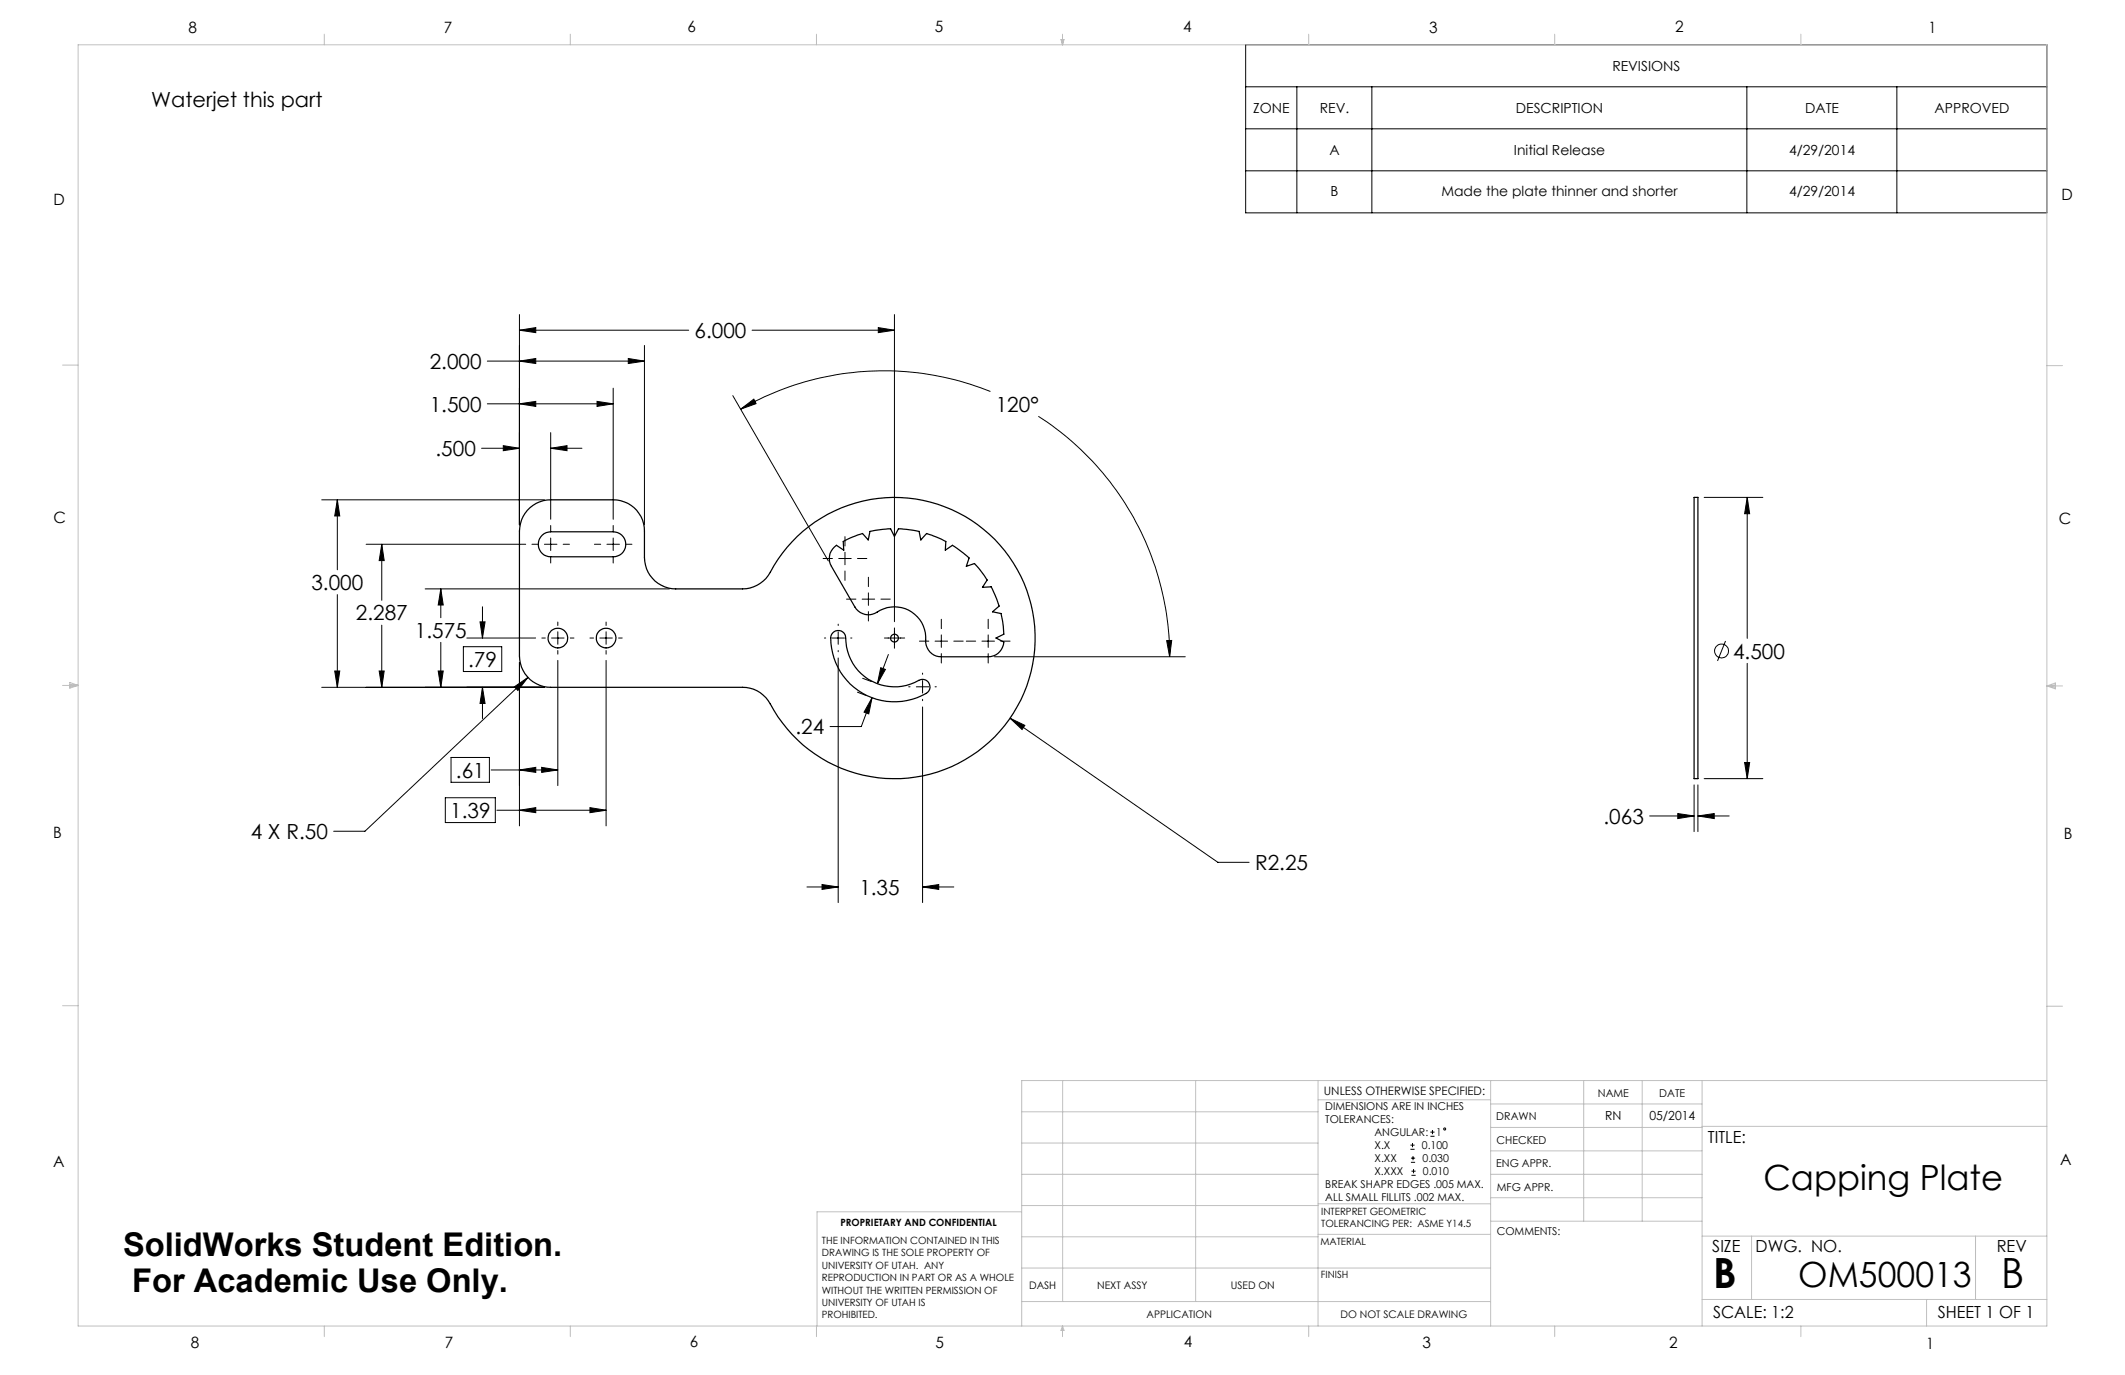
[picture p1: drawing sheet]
<svg xmlns="http://www.w3.org/2000/svg" width="432mm" height="279mm" viewBox="0 0 432 279" stroke-linecap="round" stroke-linejoin="round" font-family="sans-serif">
<g fill="none" stroke="#000" stroke-width=".2">
<path d="M253.1 9.1h162.8v34.2h-162.8zM253.1 17.6h162.8M263.5 17.6v25.7M278.8 17.6v25.7M355 17.6v25.7M385.4 17.6v25.7M253.1 34.7h162.8M253.1 26.2h162.8M99 73.4h32M105.6 73.4l3.3-.6v1.1zM105.6 67.1l3.3-.5v1zM105.6 63.9v42.7"/>
<path d="M105.6 67.1h34.3M124.6 78.9v26.6M127.7 72.8l3.3 .6-3.3 .5zM131 70.2v36.4M152.8 67.1h29M178.5 66.6l3.3 .5-3.3 .5zM181.8 63.9v62.4M201.3 79.6a58.1 58.1 0 0 0-50.8 3.5M97.9 91.1h7.7M99 82.1h25.6M102.3 90.6l3.3 .5-3.3 .5zM105.6 82.1l3.3-.5v1z"/>
<path d="M111.9 91.1l3.3-.5v1zM111.9 87.9v17.6M111.9 91.1h6.4M121.3 81.6l3.3 .5-3.3 .5zM148.9 80.4l19.4 33.6M150.5 83.1l2.7-2 .4 .9zM211 84.6a57.9 57.9 0 0 1 26.7 48.9M65.4 101.6h45.2M68.5 101.6l.5 3.2h-1zM68.5 101.6v14.2M74.4 110.6h32.4M77.6 110.6l.5 3.3h-1.1z"/>
<path d="M77.6 110.6v11.4M86.4 119.7h49.6M89.6 119.7l.5 3.2h-1.1zM89.6 119.7v5.8M108.1 110.6h1.3M110.6 110.6h2.6M111.9 106.8v1.3M111.9 109.3v2.6M111.9 113.1v1.3M114.4 110.6h1.3M120.8 110.6h1.3M123.3 110.6h2.6"/>
<path d="M124.6 106.8v1.3M124.6 109.3v2.6M124.6 113.1v1.3M127.1 110.6h1.3M167.3 113.5h1.9M170.4 113.5h2.6M171.7 109v1.9M171.7 112.2v2.6M171.7 116v1.9M174.2 113.5h1.9M176.5 117.3v1.9M346.3 101.1h11.9"/>
<path d="M355 101.1l.5 3.3h-1zM355 101.1v28.6M65.4 139.7h45.2M68 136.3h1l-.5 3.4zM68.5 120.8v18.9M77 136.3h1.1l-.5 3.4zM77.6 127v12.7M89 136.3h1.1l-.5 3.4zM89.6 130.5v9.2M94.2 131.4h7.8v5.1h-7.8zM94.9 129.6h13.9M97.5 126.4h1.1l-.6 3.2z"/>
<path d="M98 139.7l.6 3.2h-1.1zM98 123.3v6.3M98 139.7v6.3M104.5 139.6l2.8-1.9-2.1 2.6zM105.6 134.6v33.2M107.3 137.7l-33.1 31.2h-6.4M110.1 129.6h.7M112.1 129.6h2.5M113.3 134.2v25.4M113.3 126.4v.7M113.3 128.4v2.5M113.3 132.2v.7"/>
<path d="M115.9 129.6h.7M119.9 129.6h.7M121.9 129.6h2.5M123.2 134.2v33.6M123.2 126.4v.7M123.2 128.4v2.5M123.2 132.2v.7M125.7 129.6h.7M167.5 129.6h.3M169.1 129.6h2.5M170.3 133.7v49.7M170.3 126.8v.3"/>
<path d="M170.3 128.4v2.5M170.3 132.2v.2M172 121.7h1.9M172.9 129.6h.2M175.2 121.7h2.5M175.3 137.8l1.8 .7M176.5 120.5v2.5M176.5 124.3v1.9M179 135.7l.9 .3-1.6 2.9zM179 121.7h1.9M179.7 129.6h4.1M180.5 133l-2.2 5.9"/>
<path d="M181.8 127.6v4.1M184.6 139.6h.3M186.2 139.6h2.5M186.8 130.3h1.9M187.5 136.8v.2M187.5 138.3v2.5M190 139.6h.3M190 130.3h2.5M191.3 125.8v1.9M191.3 129v2.6M191.3 132.8v1.9M193.8 130.3h1.9"/>
<path d="M196.4 130.3h1.9M199.5 130.3h2.6M200.8 125.8v1.9M200.8 129v2.6M200.8 132.8v1.9M202.1 133.5h38.7M203.3 130.3h1.9M237.1 130.2l1-.1-.4 3.4zM350.6 130.2l-1.6 4.1M355 134.8v23.4M91.7 153.9h7.7v5.1h-7.7zM99.8 156.5h13.5"/>
<path d="M105.6 156.5l3.3-.6v1.1zM110.1 155.9l3.2 .6-3.2 .5zM174.2 140.7l1.8 .6M177.2 141.8l-.7 3.3-.9-.4zM177.2 141.8l-2.2 5.8h-6.3M187.5 142.1v.3M187.5 143.7v39.7M205.2 145.9l3 1.5-.5 .8zM205.2 145.9l42.3 29.3h6.3M344.2 159.5v9.5M345 159.5v9.5M346.3 158.2h11.9"/>
<path d="M354.5 154.9h1l-.5 3.3zM90.5 162.1h10.1v5h-10.1zM101 164.6h22.2M105.6 164.6l3.3-.5v1zM119.9 164.1l3.3 .5-3.3 .5zM167 179.7l3.3 .5-3.3 .5zM335.2 165.8h9M340.9 165.3l3.3 .5-3.3 .5zM345 165.8l3.3-.5v1zM345 165.8h6.4M164 180.2h6.3M187.5 180.2l3.2-.5v1z"/>
<path d="M187.5 180.2h6.3M286.6 233.5h.8M286.6 232.7h.8M286.7 236.2h.8M286.7 235.3h.8M286.8 238.8h.9M286.8 238h.9M287 232.3v.8M287.1 234.9v.9M287.2 237.6v.8M290.7 230.9h.8M290.7 230h.8"/>
<path d="M291.1 229.6v.9"/>
<circle cx="349.8" cy="132.3" r="1.42"/>
<circle cx="293.5" cy="229.4" r=".21"/>
</g>
<g fill="none" stroke="#c0c0c0" stroke-width=".2">
<path d="M15.9 9.1h400v260.4h-400zM65.9 6.9v2.2M115.9 6.9v2.2M165.9 6.9v2.2M215.6 8h.6l-.3 1.1zM215.7 8l.2 1.1M215.9 6.9v2.2M216 8l-.1 1.1M265.9 6.9v2.2M315.9 6.9v2.2M365.9 6.9v2.2M12.7 74.2h3.2"/>
<path d="M415.9 74.3h3.2M12.7 139.3h3.2M14.2 139.1l1.7 .2M14.2 138.7l1.7 .6-1.7 .5zM15.9 139.3l-1.7 .3M415.9 139.4h3.2M415.9 139.4l1.8-.6v1.2zM415.9 139.4l1.8 .3M417.7 139.2l-1.8 .2M12.7 204.4h3.2M215.9 219.6v44.9M243 219.6v44.9"/>
<path d="M267.8 219.6v49.9M302.9 219.6v49.9M321.8 219.6v28.5M333.7 219.6v28.5M345.9 219.6v49.9M415.9 204.5h3.2M415.9 219.6h-208.3v49.9M207.6 238.6h60.2M207.6 232.3h60.2M207.6 225.9h60.2M267.8 223.5h35.1M302.9 233.9h43"/>
<path d="M302.9 229.1h43M302.9 224.3h43M302.9 238.6h43M345.9 228.9h70M207.6 257.7h95.3M207.6 251.3h60.2M207.6 245h60.2M207.6 246.2h-41.6v23.3M267.8 250.8h35.1M267.8 244.6h35.1M302.9 248.1h43M302.9 243.4h43"/>
<path d="M345.9 251.2h70M355.9 251.2v12.9M401.4 251.2v12.9M65.9 269.5v2.1M115.9 269.5v2.1M165.9 269.5v2.1M207.6 264.5h95.3M215.9 269.5v2.1M215.9 269.5l.3 .8h-.6zM265.9 269.5v2.1M315.9 269.5v2.1M345.9 264.1h70"/>
<path d="M365.9 269.5v2.1M391.5 264.1v5.4"/>
</g>
<path d="M104.5 139.6l.7 .7 2.1-2.6zM89 136.3h1.1l-.5 3.4zM89.6 119.7l.5 3.2h-1.1zM68 136.3h1l-.5 3.4zM68.5 101.6l.5 3.2h-1zM98 139.7l.6 3.2h-1.1zM97.5 126.4h1.1l-.6 3.2zM77 136.3h1.1l-.5 3.4zM77.6 110.6l.5 3.3h-1.1zM102.3 90.6l3.3 .5-3.3 .5zM111.9 91.1l3.3-.5v1zM105.6 82.1l3.3-.5v1zM121.3 81.6l3.3 .5-3.3 .5zM105.6 73.4l3.3-.6v1.1zM127.7 72.8l3.3 .6-3.3 .5zM105.6 156.5l3.3-.6v1.1zM110.1 155.9l3.2 .6-3.2 .5zM105.6 164.6l3.3-.5v1zM119.9 164.1l3.3 .5-3.3 .5zM105.6 67.1l3.3-.5v1zM178.5 66.6l3.3 .5-3.3 .5zM237.1 130.2l1-.1-.4 3.4zM150.5 83.1l2.7-2 .4 .9zM167 179.7l3.3 .5-3.3 .5zM187.5 180.2l3.2-.5v1zM179 135.7l.9 .3-1.6 2.9zM177.2 141.8l-.7 3.3-.9-.4zM205.2 145.9l2.5 2.3 .5-.8zM345 165.8l3.3-.5v1zM340.9 165.3l3.3 .5-3.3 .5zM354.5 154.9h1l-.5 3.3zM355 101.1l.5 3.3h-1z" fill="#000"/>
<g fill="none" stroke="#000" stroke-width=".25">
<path d="M107.2 103.7a6.2 6.2 0 0 1 4.7-2.1h12.7a6.3 6.3 0 0 1 6.4 6.3v5.4a6.4 6.4 0 0 0 6.3 6.4h13.6a6.5 6.5 0 0 0 5.6-3.4 28.6 28.6 0 0 1 43.4-8.7 28.6 28.6 0 0 1 0 44.2 28.6 28.6 0 0 1-43.4-8.7 6.3 6.3 0 0 0-5.6-3.4h-39a6.4 6.4 0 0 1-6.3-6.4v-25.4a6.4 6.4 0 0 1 1.6-4.2zM110.2 108.7a2.48 2.48 0 0 1 1.7-.6h12.7a2.54 2.54 0 0 1 2.5 2.5 2.54 2.54 0 0 1-2.5 2.5h-12.7a2.54 2.54 0 0 1-2.4-1.6 2.54 2.54 0 0 1 .7-2.8zM169.5 111.2l.5-.4 1.5 1-.2-1.8 1-.5 3-1.1 1.1 1.3 .4-1.7 3.6-.5h.6l.8 1.5 .8-1.5h.5l3.7 .5 .3 1.7 1.2-1.3 2 .7 1.9 .9-.1 1.8 1.4-1 2.2 1.6 1.2 1-.5 1.7 1.6-.6 1.1 1.2 1.5 2.2-1 1.4 1.8-.1 1.6 4-1.3 1.1 1.7 .4 .5 2.6 .1 1.6-1.6 .7 1.6 .9a3.2 3.2 0 0 1-3.2 3h-9.5a3.1 3.1 0 0 1-3.2-3.4 6.4 6.4 0 0 0-3.4-6.1 6.4 6.4 0 0 0-6.9 .6 3.2 3.2 0 0 1-4.1-1.3l-4.8-8.2a3.2 3.2 0 0 1 .6-3.9zM344.2 101.1h.8v57.1h-.8zM169.2 128.6a1.5 1.5 0 0 1 1.7-.4 1.5 1.5 0 0 1 .9 1.4 10 10 0 0 0 15.2 8.5 1.52 1.52 0 0 1 1.8 .9 1.52 1.52 0 0 1-.6 1.9 12.9 12.9 0 0 1-19.4-11.6z"/>
<circle cx="113.4" cy="129.7" r="1.99"/>
<circle cx="123.2" cy="129.7" r="2"/>
<circle cx="181.8" cy="129.7" r=".8"/>
</g>
<g font-size="8.5">
<text x="348.1" y="261.8">B</text>
<text x="406.7" y="261.6">B</text>
</g>
<g font-size="7.1">
<text x="358.3" y="241.9">Capping Plate</text>
<text x="365.4" y="261.5">OM500013</text>
</g>
<g font-size="6.6">
<text x="25" y="255.3">SolidWorks Student Edition.</text>
<text x="26.8" y="262.5">For Academic Use Only.</text>
</g>
<g font-size="4.2">
<text x="30.7" y="21.8">Waterjet this part</text>
<text x="141.1" y="68.7">6.000</text>
<text x="87.3" y="75">2.000</text>
<text x="87.3" y="83.7">1.500</text>
<text x="202.3" y="83.7">120°</text>
<text x="88.5" y="92.7">.500</text>
<text x="63.3" y="119.9">3.000</text>
<text x="72.3" y="126.1">2.287</text>
<text x="84.3" y="129.6">1.575</text>
<text x="95.1" y="135.5">.79</text>
<text x="352.2" y="133.8">4.500</text>
<text x="161.6" y="149.2">.24</text>
<text x="92.6" y="158">.61</text>
<text x="91.5" y="166.2">1.39</text>
<text x="325.8" y="167.4">.063</text>
<text x="50.9" y="170.5">4 X R.50</text>
<text x="255" y="176.8">R2.25</text>
<text x="174.6" y="181.8">1.35</text>
</g>
<g font-size="3.4">
<text x="347.1" y="232.3">TITLE:</text>
<text x="347.9" y="254.3">SIZE</text>
<text x="356.7" y="254.4">DWG. NO.</text>
<text x="405.7" y="254.5">REV</text>
<text x="348.1" y="267.9">SCALE: 1:2</text>
<text x="393.8" y="267.9">SHEET 1 OF 1</text>
</g>
<g font-size="3.2">
<text x="38.3" y="6.7">8</text>
<text x="90.2" y="6.7">7</text>
<text x="139.7" y="6.5">6</text>
<text x="190" y="6.5">5</text>
<text x="240.4" y="6.5">4</text>
<text x="290.4" y="6.7">3</text>
<text x="340.4" y="6.5">2</text>
<text x="391.9" y="6.7">1</text>
<text x="10.9" y="41.6">D</text>
<text x="418.9" y="40.7">D</text>
<text x="10.9" y="106.3">C</text>
<text x="418.4" y="106.4">C</text>
<text x="10.8" y="170.2">B</text>
<text x="419.4" y="170.6">B</text>
<text x="10.8" y="237.2">A</text>
<text x="418.6" y="236.8">A</text>
<text x="38.8" y="273.8">8</text>
<text x="90.4" y="273.8">7</text>
<text x="140.2" y="273.8">6</text>
<text x="190.1" y="273.9">5</text>
<text x="240.5" y="273.8">4</text>
<text x="289" y="273.9">3</text>
<text x="339.1" y="273.8">2</text>
<text x="391.4" y="274.1">1</text>
</g>
<g font-size="2.8">
<text x="327.6" y="14.4">REVISIONS</text>
<text x="254.6" y="23">ZONE</text>
<text x="268.2" y="23">REV.</text>
<text x="308" y="23">DESCRIPTION</text>
<text x="366.8" y="23">DATE</text>
<text x="393.1" y="23">APPROVED</text>
<text x="270.1" y="31.5">A</text>
<text x="307.6" y="31.5">Initial Release</text>
<text x="363.5" y="31.5">4/29/2014</text>
<text x="270.4" y="39.8">B</text>
<text x="292.9" y="39.8">Made the plate thinner and shorter</text>
<text x="363.5" y="39.8">4/29/2014</text>
</g>
<g font-size="2.5">
<text x="326.2" y="227.6">RN</text>
<text x="335.2" y="227.7">05/2014</text>
</g>
<text font-size="2.4" x="269" y="222.4">UNLESS OTHERWISE SPECIFIED:</text>
<g font-size="2.2">
<text x="269.3" y="225.6">DIMENSIONS ARE IN INCHES</text>
<text x="304.1" y="227.7">DRAWN</text>
<text x="324.7" y="222.9">NAME</text>
<text x="337.2" y="222.9">DATE</text>
<text x="269.3" y="228.2">TOLERANCES:</text>
<text x="279.3" y="233.5">X.X</text>
<text x="279.3" y="230.9">ANGULAR:</text>
<text x="288.9" y="233.5">0.100</text>
<text x="291.8" y="230.9">1</text>
<text x="304.1" y="232.6">CHECKED</text>
<text x="279.3" y="236.2">X.XX</text>
<text x="279.3" y="238.8">X.XXX</text>
<text x="289" y="236.2">0.030</text>
<text x="289.1" y="238.8">0.010</text>
<text x="304" y="237.2">ENG APPR.</text>
<text x="269.3" y="241.5">BREAK SHAPR EDGES .005 MAX.</text>
<text x="269.3" y="244.1">ALL SMALL FILLITS .002 MAX.</text>
<text x="304.2" y="241.9">MFG APPR.</text>
<text x="304.1" y="250.9">COMMENTS:</text>
</g>
<g font-size="2.1">
<text x="209.1" y="261.9">DASH</text>
<text x="223" y="261.9">NEXT ASSY</text>
<text x="250.1" y="261.9">USED ON</text>
<text x="233" y="267.8">APPLICATION</text>
<text x="272.4" y="267.8">DO NOT SCALE DRAWING</text>
</g>
<g font-size="2">
<text x="170.8" y="249.2">PROPRIETARY AND CONFIDENTIAL</text>
<text x="268.5" y="246.8">INTERPRET GEOMETRIC</text>
<text x="268.5" y="249.4">TOLERANCING PER: ASME Y14.5</text>
<text x="167" y="252.8">THE INFORMATION CONTAINED IN THIS</text>
<text x="167" y="255.3">DRAWING IS THE SOLE PROPERTY OF</text>
<text x="167" y="257.8">UNIVERSITY OF UTAH. ANY</text>
<text x="268.3" y="252.9">MATERIAL</text>
<text x="167" y="260.3">REPRODUCTION IN PART OR AS A WHOLE</text>
<text x="167" y="262.9">WITHOUT THE WRITTEN PERMISSION OF</text>
<text x="268.4" y="259.7">FINISH</text>
<text x="167" y="265.4">UNIVERSITY OF UTAH IS</text>
<text x="167" y="267.9">PROHIBITED.</text>
</g>
</svg>
